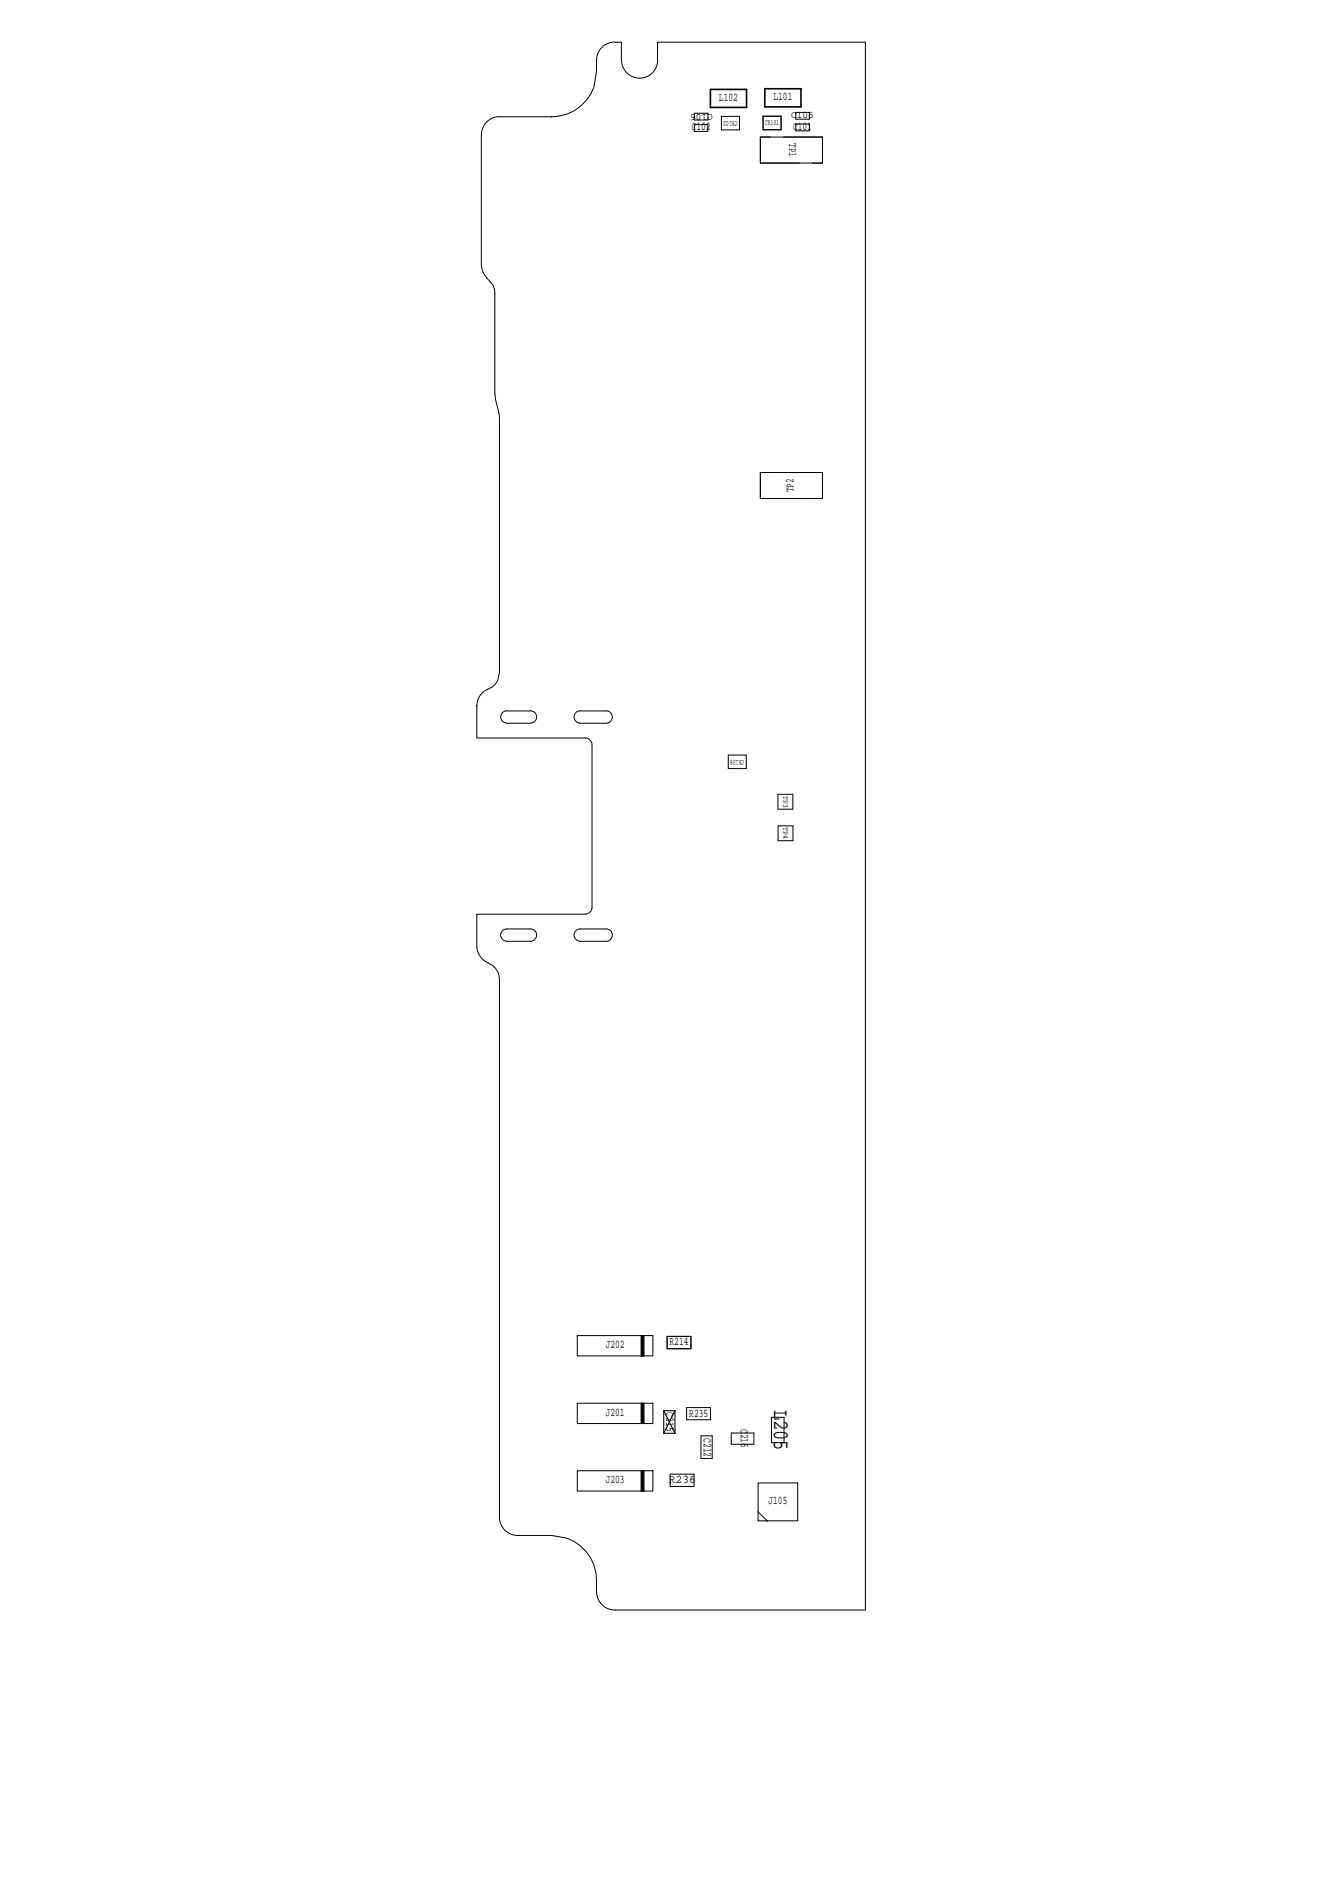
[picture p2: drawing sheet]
<svg xmlns="http://www.w3.org/2000/svg" width="210mm" height="297mm" viewBox="0 0 210 297" stroke-linecap="round" stroke-linejoin="round" font-family="sans-serif">
<g fill="none" stroke="#000" stroke-width=".16">
<path d="M96.1 6.6h1.1v2.8a2.83 2.83 0 0 0 2.8 2.8 2.83 2.83 0 0 0 2.9-2.8M96.1 6.6a2.81 2.81 0 0 0-2.8 2.8v1.8a7.1 7.1 0 0 1-7.1 7.1h-8.1a2.78 2.78 0 0 0-2.8 2.8M102.8 9.4v-2.8h32.6v245.2h-39.3a2.89 2.89 0 0 1-2.8-2.8 8.8 8.8 0 0 0-.9-5.3 7.2 7.2 0 0 0-6.2-3.5h-5.3a2.86 2.86 0 0 1-2.8-2.8v-84.2a2.71 2.71 0 0 0-1.8-2.6M108.6 17.7h2.1v1.1h-2.1zM108.6 19.5h2.1v1h-2.1zM112.8 18.2h2.9v2.1h-2.9zM119.4 18.2h2.8v2.1h-2.8zM124.5 17.6h2.1v1h-2.1zM124.5 19.4h2.1v1.1h-2.1zM75.3 21.1v20.4M118.9 21.4h9.7v4.1h-9.7zM75.3 41.5a2.86 2.86 0 0 0 .9 1.9"/>
<path d="M76.1 43.5a2.84 2.84 0 0 1 1.3 2.4v15.8M77.4 61.7l.1 .7M77.5 62.4l.6 2.9v39.9a2.71 2.71 0 0 1-1.8 2.6M118.9 73.9h9.7v4.1h-9.7zM76.3 107.8a2.86 2.86 0 0 0-1.7 2.6v5h16.9a1.04 1.04 0 0 1 1.1 1.1v25.4a1.04 1.04 0 0 1-1.1 1.1M79.3 111.2a.97 .97 0 0 0-1 1 .97 .97 0 0 0 1 .9h3.7a.96 .96 0 0 0 .9-1 .96 .96 0 0 0-.9-.9M79.3 111.2h3.7M90.7 111.2a.97 .97 0 0 0-.9 1 .97 .97 0 0 0 .9 .9h4.1a.96 .96 0 0 0 1-1 .96 .96 0 0 0-1-.9M90.7 111.2h4.1M113.9 118.1h2.8v2.1h-2.8zM121.7 124.2h2.3v2.4h-2.3zM121.7 129.2h2.3v2.3h-2.3z"/>
<path d="M78.6 145.6l.7-.3h3.7a.96 .96 0 0 1 .9 1 .96 .96 0 0 1-.9 .9h-3.7a.97 .97 0 0 1-.9-.6 .97 .97 0 0 1 .2-1zM90.1 145.6l.6-.3h4.1a.96 .96 0 0 1 1 1 .96 .96 0 0 1-1 .9h-4.1a.97 .97 0 0 1-.8-.6 .97 .97 0 0 1 .2-1zM91.5 143h-16.9v5a2.88 2.88 0 0 0 1.8 2.6M90.3 208.9h11.8v3.2h-11.8zM90.3 219.5h11.8v3.2h-11.8zM100.3 208.9h.4v3.2h-.4zM100.3 219.5h.4v3.2h-.4zM100.3 208.9v3.2M100.3 219.5v3.2M100.4 208.9v3.2M100.4 219.5v3.2M100.5 208.9v3.2"/>
<path d="M100.5 219.5v3.2M100.6 208.9v3.2M100.6 219.5v3.2M100.7 208.9v3.2M100.7 219.5v3.2M104.3 209h3.8v2h-3.8zM90.3 230.1h11.8v3.1h-11.8zM100.3 230.1h.4v3.2h-.4zM100.3 230.1v3.2M100.4 230.1v3.2M100.5 230.1v3.2M100.6 230.1v3.2"/>
<path d="M100.7 230.1v3.2M104.8 230.6h3.8v1.9h-3.8zM107.4 220.2h3.7v1.9h-3.7zM109.6 224.6h1.8v3.5h-1.8zM114.4 224.2h3.5v1.7h-3.5zM118.5 236.4l1.5 1.5M118.6 232h6.2v5.9h-6.2zM120 237.9h.1M120.7 221.7h1.9v4h-1.9z"/>
</g>
<path d="M111.1 14h5.7v2.8h-5.7zM119.6 13.9h5.7v2.8h-5.7z" fill="none" stroke="#000" stroke-width=".25"/>
<path d="M103.8 224.2h1.8M103.8 220.7h1.8M103.8 220.7l1.8 3.5M103.8 220.7v3.5M105.6 220.7l-1.8 3.5M105.6 220.7v3.5" fill="none" stroke="#000" stroke-width=".17"/>
<g fill="none" stroke="#000" stroke-width=".16" stroke-dasharray="6.1 2">
<path d="M119.4 18.2v2.1M122.2 18.2h-2.8M118.9 25.5h9.7M118.9 21.4v4.1M119.4 20.3h2.8M122.2 20.3v-2.1M128.6 21.4h-9.7M128.6 25.5v-4.1M118.9 78h9.7M118.9 73.9v4.1M128.6 73.9h-9.7M128.6 78v-4.1"/>
<path d="M104.3 211v-2M104.3 209h3.8M108.1 209v2M108.1 211h-3.8"/>
</g>
<text font-size="3.5" x="121.1" y="220.5" transform="rotate(90 121.1 220.5)">L205</text>
<g font-size="1.8">
<text x="112.5" y="15.7">L102</text>
<text x="121" y="15.7">L101</text>
<text x="108.2" y="20.4">C102</text>
<text x="123.4" y="22.4" transform="rotate(90 123.4 22.4)">TP1</text>
<text x="124.1" y="20.3">C101</text>
<text x="124.1" y="77" transform="rotate(-90 124.1 77)">TP2</text>
<text x="94.7" y="210.9">J202</text>
<text x="104.7" y="210.4">R214</text>
<text x="94.7" y="221.4">J201</text>
<text x="104.3" y="220.9" transform="rotate(90 104.3 220.9)">C215</text>
<text x="107.8" y="221.6">R235</text>
<text x="110.1" y="225" transform="rotate(90 110.1 225)">C212</text>
<text x="115.9" y="223.5" transform="rotate(90 115.9 223.5)">C216</text>
<text x="94.7" y="232">J203</text>
<text x="104.6" y="232">R236</text>
<text x="120.2" y="235.3">J105</text>
</g>
<g font-size="1.6">
<text x="111.5" y="17.8" transform="rotate(180 111.5 17.8)">C106</text>
<text x="123.7" y="18.5">C105</text>
</g>
<g font-size="1.3">
<text x="115.4" y="19" transform="rotate(180 115.4 19)">CR102</text>
<text x="119.6" y="19.5">CR101</text>
<text x="116.4" y="118.9" transform="rotate(180 116.4 118.9)">CR108</text>
<text x="122.5" y="124.5" transform="rotate(90 122.5 124.5)">TP3</text>
<text x="122.5" y="129.4" transform="rotate(90 122.5 129.4)">TP4</text>
</g>
</svg>
